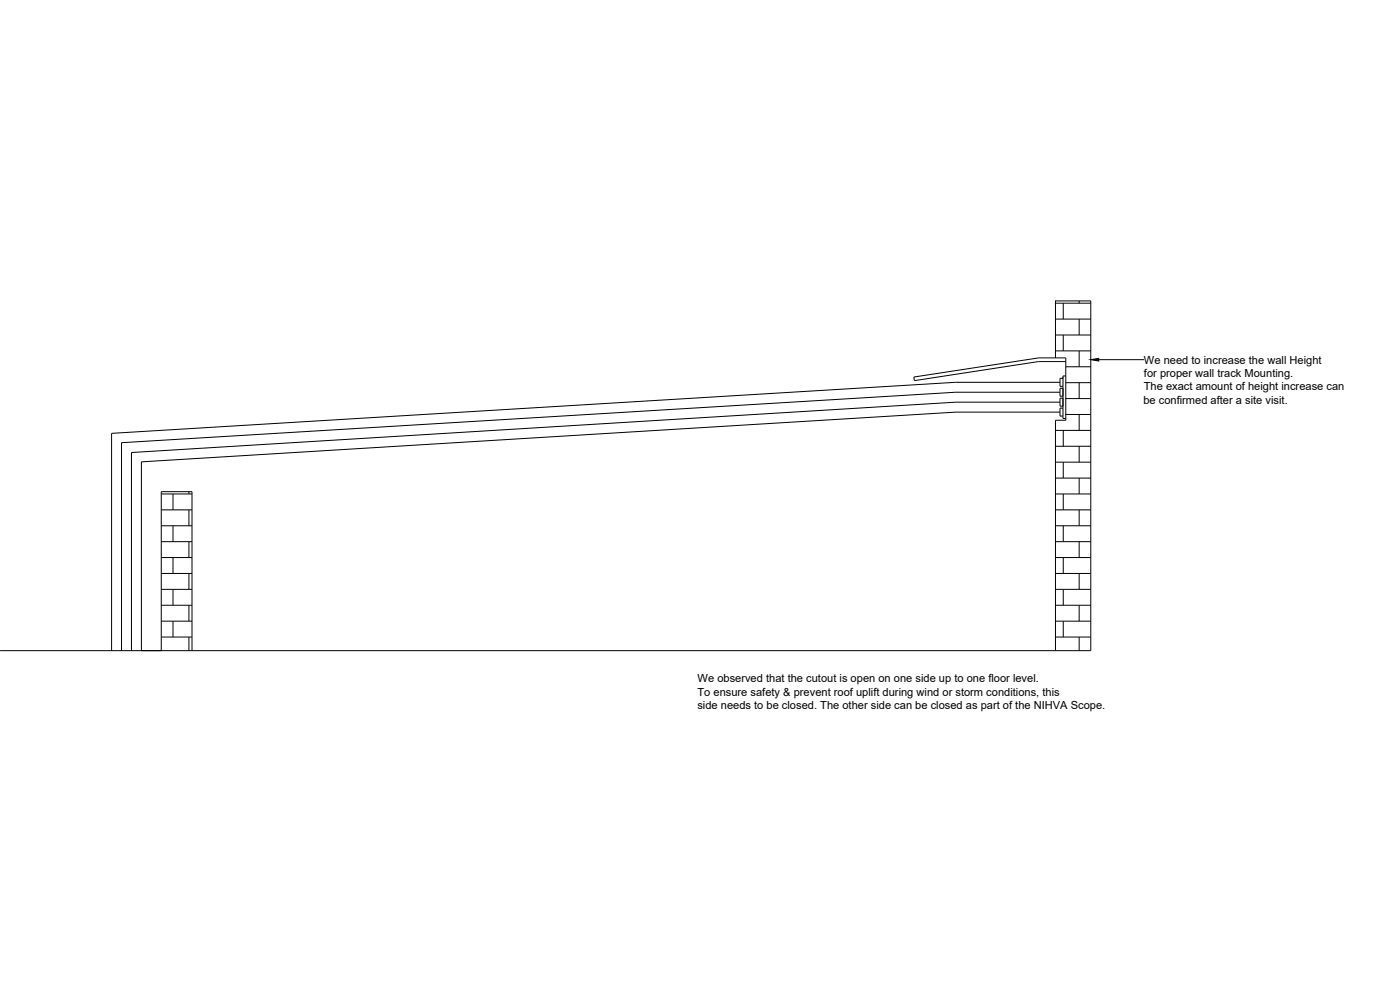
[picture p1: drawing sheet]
<svg xmlns="http://www.w3.org/2000/svg" width="841mm" height="594mm" viewBox="0 0 841 594" stroke-linecap="round" stroke-linejoin="round" font-family="sans-serif">
<!-- layer: 0 -->
<g fill="none" stroke="#000" stroke-width=".6">
<path d="M634 182h21M634 192h21M634 181h21v210h-655M634 180v35M639 182v10M648 181v1M648 192v9M634 201h21M634 211h21M639 201v10M640 217h-16l-75 12v-3l75-11h16v37h-6v139M648 211v9"/>
<path d="M660 216h27M637 236h-63l-501 30v125M637 230h-63l-507 30v131M639 227h.1M639 227h-2v5h2M639 233h-2v5h2M639 239h-2v5h2M640 220h15M640 230h15M640 239h15M640 226h-1v25h1M648 230v9"/>
<path d="M634 259h21M637 248h-63l-489 29v114M637 242h-63l-495 30v119M639 245h-2v5h2M639 259v9M640 249h15M648 249v10M634 268h21M634 278h21M639 278v9M648 268v10M97 297h18"/>
<path d="M104 297v9M113 295v2M634 287h21M634 297h21M639 297v9M648 287v10M97 306h18M97 316h18M104 316v9M113 306v10M634 306h21M634 316h21"/>
<path d="M639 316v9M648 306v10M97 325h18M97 335h18M104 335v9M113 325v10M634 325h21M634 335h21M639 335v9M648 325v10M97 344h18M97 354h18"/>
<path d="M104 354v10M113 344v10M634 344h21M634 354h21M639 354v10M648 344v10M97 364h18M97 373h18M104 373v10M113 364v9M634 364h21M634 373h21"/>
<path d="M639 373v10M648 364v9M97 383h18M97 391v-96h18v96M113 383v8M634 383h21M648 383v8"/>
</g>
<path d="M655 216l5-1v2z" fill="#000" stroke="#000" stroke-width=".6"/>
<g font-size="6.7">
<text x="687" y="218">We need to increase the wall Height</text>
<text x="687" y="226">for proper wall track Mounting.</text>
<text x="687" y="234">The exact amount of height increase can</text>
<text x="687" y="243">be confirmed after a site visit.</text>
<text x="419" y="410">We observed that the cutout is open on one side up to one floor level.</text>
<text x="419" y="418">To ensure safety &amp; prevent roof uplift during wind or storm conditions, this</text>
<text x="419" y="426">side needs to be closed. The other side can be closed as part of the NIHVA Scope.</text>
</g>
</svg>
